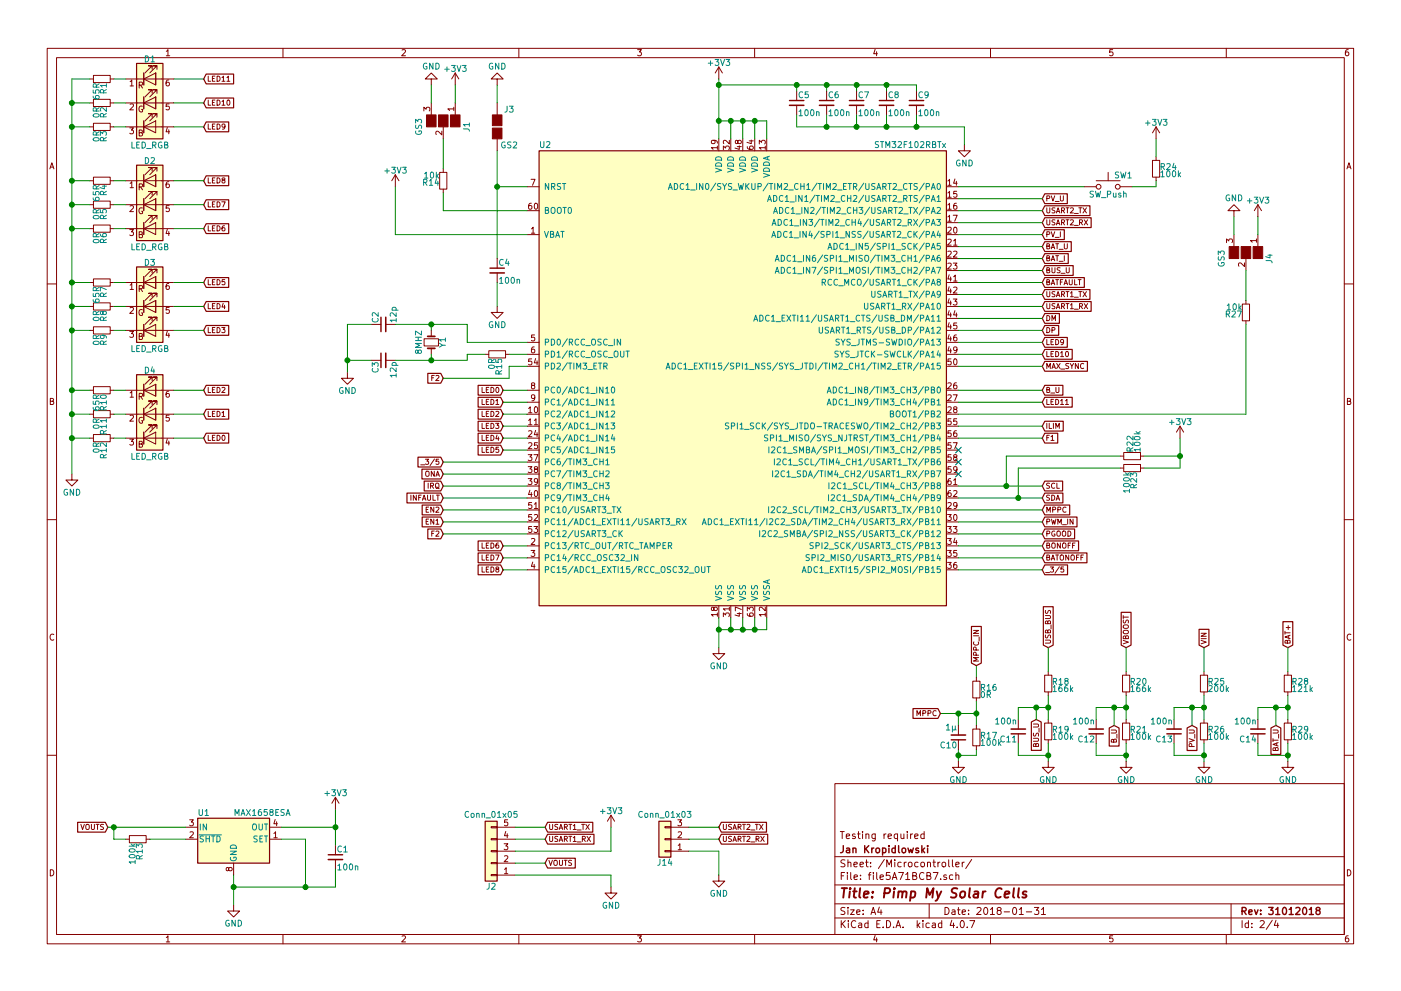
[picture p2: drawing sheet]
EESchema Schematic File Version 2
LIBS:pimpmysolarcells-rescue
LIBS:power
LIBS:device
LIBS:switches
LIBS:relays
LIBS:motors
LIBS:transistors
LIBS:conn
LIBS:linear
LIBS:regul
LIBS:74xx
LIBS:cmos4000
LIBS:adc-dac
LIBS:memory
LIBS:xilinx
LIBS:microcontrollers
LIBS:dsp
LIBS:microchip
LIBS:analog_switches
LIBS:motorola
LIBS:texas
LIBS:intel
LIBS:audio
LIBS:interface
LIBS:digital-audio
LIBS:philips
LIBS:display
LIBS:cypress
LIBS:siliconi
LIBS:opto
LIBS:atmel
LIBS:contrib
LIBS:valves
LIBS:MCU_ST_STM32
LIBS:bq297x
LIBS:ltc2953
LIBS:ltc3119
LIBS:ltc4156
LIBS:max14630
LIBS:fdz1323nz
LIBS:pspice
LIBS:Valve
LIBS:Triac_Thyristor
LIBS:Transistor_IGBT
LIBS:Transistor_BJT
LIBS:Transformer
LIBS:Switch
LIBS:Sensor_Proximity
LIBS:Sensor_Pressure
LIBS:Sensor_Motion
LIBS:Sensor_Humidity
LIBS:Sensor_Gas
LIBS:Sensor_Audio
LIBS:RF_ZigBee
LIBS:RF_WiFi
LIBS:RF_Module
LIBS:RF_GPS
LIBS:RF_Bluetooth
LIBS:Oscillator
LIBS:Motor
LIBS:Memory_UniqueID
LIBS:Memory_ROM
LIBS:Mechanical
LIBS:MCU_Texas_MSP430
LIBS:MCU_Texas
LIBS:MCU_SiFive
LIBS:MCU_Parallax
LIBS:MCU_NXP_MCore
LIBS:MCU_NXP_MAC7100
LIBS:MCU_NXP_Kinetis
LIBS:MCU_NXP_HCS12
LIBS:MCU_NXP_HC12
LIBS:MCU_NXP_HC11
LIBS:MCU_NXP_ColdFire
LIBS:MCU_Module
LIBS:MCU_Microchip_SAML
LIBS:MCU_Microchip_SAME
LIBS:MCU_Microchip_PIC32
LIBS:MCU_Microchip_PIC24
LIBS:MCU_Microchip_PIC10
LIBS:MCU_Intel
LIBS:MCU_Infineon
LIBS:MCU_Cypress
LIBS:MCU_Atmel_ATMEGA
LIBS:MCU_AnalogDevices
LIBS:Logic_TTL_IEEE
LIBS:Logic_Programmable
LIBS:Logic_CMOS_IEEE
LIBS:Logic_CMOS_4000
LIBS:Logic_74xgxx
LIBS:Jumper
LIBS:Interface_Optical
LIBS:Interface_HID
LIBS:Graphic
LIBS:GPU
LIBS:FPGA_Xilinx_Virtex7
LIBS:FPGA_Xilinx_Virtex6
LIBS:FPGA_Xilinx_Virtex5
LIBS:FPGA_Xilinx_Spartan6
LIBS:FPGA_Xilinx_Kintex7
LIBS:FPGA_Xilinx_Artix7
LIBS:FPGA_Xilinx
LIBS:FPGA_Actel
LIBS:Display_Graphic
LIBS:Display_Character
LIBS:Diode_Laser
LIBS:Diode
LIBS:DSP_Texas
LIBS:DSP_Motorola
LIBS:DSP_Microchip_DSPIC33
LIBS:DSP_Freescale
LIBS:Converter_DCDC
LIBS:Connector_Specialized
LIBS:Connector_Generic_Shielded
LIBS:Connector_Generic
LIBS:Comparator
LIBS:CPU_PowerPC
LIBS:CPU_NXP_68000
LIBS:CPU_NXP_6800
LIBS:CPU
LIBS:CPLD_Xilinx
LIBS:CPLD_Altera
LIBS:Amplifier_Video
LIBS:Memory_EPROM
LIBS:Converter_ACDC
LIBS:Video
LIBS:Transistor_FET
LIBS:Transistor_Array
LIBS:Timer_RTC
LIBS:Timer_PLL
LIBS:Timer
LIBS:Sensor_Voltage
LIBS:Sensor_Touch
LIBS:Sensor_Temperature
LIBS:Sensor_Optical
LIBS:Sensor_Magnetic
LIBS:Sensor_Current
LIBS:Sensor
LIBS:Relay_SolidState
LIBS:Relay
LIBS:Regulator_Switching
LIBS:Regulator_SwitchedCapacitor
LIBS:Regulator_Linear
LIBS:Regulator_Current
LIBS:Regulator_Controller
LIBS:Reference_Voltage
LIBS:Reference_Current
LIBS:RF_RFID
LIBS:RF_Mixer
LIBS:RF_AM_FM
LIBS:RF
LIBS:Power_Supervisor
LIBS:Power_Protection
LIBS:Power_Management
LIBS:Potentiometer_Digital
LIBS:Memory_RAM
LIBS:Memory_NVRAM
LIBS:Memory_Flash
LIBS:Memory_EEPROM
LIBS:Memory_Controller
LIBS:MCU_SiliconLabs
LIBS:MCU_ST_STM8
LIBS:MCU_NXP_S08
LIBS:MCU_NXP_LPC
LIBS:MCU_Microchip_PIC18
LIBS:MCU_Microchip_PIC16
LIBS:MCU_Microchip_PIC12
LIBS:MCU_Atmel_AVR
LIBS:MCU_Atmel_ATTINY
LIBS:MCU_Atmel_8051
LIBS:Logic_LevelTranslator
LIBS:Logic_74xx
LIBS:LED
LIBS:Isolator_Analog
LIBS:Isolator
LIBS:Interface_USB
LIBS:Interface_UART
LIBS:Interface_Telecom
LIBS:Interface_LineDriver
LIBS:Interface_Expansion
LIBS:Interface_Ethernet
LIBS:Interface_CurrentLoop
LIBS:Interface_CAN_LIN
LIBS:Interface
LIBS:Driver_Relay
LIBS:Driver_Motor
LIBS:Driver_LED
LIBS:Driver_FET
LIBS:Driver_Display
LIBS:Diode_Bridge
LIBS:Device
LIBS:Battery_Management
LIBS:Audio
LIBS:Analog_Switch
LIBS:Analog_DAC
LIBS:Analog_ADC
LIBS:Analog
LIBS:Amplifier_Operational
LIBS:Amplifier_Instrumentation
LIBS:Amplifier_Difference
LIBS:Amplifier_Current
LIBS:Amplifier_Buffer
LIBS:Amplifier_Audio
LIBS:fdmc8651
LIBS:lm5050
LIBS:max1709
LIBS:pimpmysolarcells-cache
EELAYER 25 0
EELAYER END
$Descr A4 11693 8268
encoding utf-8
Sheet 2 4
Title "Pimp My Solar Cells"
Date "2018-01-31"
Rev "31012018"
Comp "Jan Kropidlowski"
Comment1 "Testing required "
Comment2 ""
Comment3 ""
Comment4 ""
$EndDescr
$Comp
L STM32F102RBTx U2
U 1 1
P 6200 3150
F 0 "U2" H 4500 5075 50  0000 L BNN
F 1 "STM32F102RBTx" H 7900 5075 50  0000 R BNN
F 2 "LQFP64" H 7900 5025 50  0001 R TNN
F 3 "" H 6200 3150 50  0001 C CNN
	1    6200 3150
	1    0    0    -1  
$EndComp
$Comp
L Crystal_Small Y1
U 1 1
P 3600 2850
F 0 "Y1" H 3600 2950 50  0000 C CNN
F 1 "8MHZ" H 3600 2750 50  0000 C CNN
F 2 "" H 3600 2850 50  0001 C CNN
F 3 "" H 3600 2850 50  0001 C CNN
	1    3600 2850
	0    1    1    0   
$EndComp
$Comp
L R_Small R15
U 1 1
P 4150 2950
F 0 "R15" H 4180 2970 50  0000 L CNN
F 1 "0R" H 4180 2910 50  0000 L CNN
F 2 "" H 4150 2950 50  0001 C CNN
F 3 "" H 4150 2950 50  0001 C CNN
	1    4150 2950
	0    1    1    0   
$EndComp
$Comp
L C_Small C2
U 1 1
P 3200 2700
F 0 "C2" H 3210 2770 50  0000 L CNN
F 1 "12p" H 3210 2620 50  0000 L CNN
F 2 "" H 3200 2700 50  0001 C CNN
F 3 "" H 3200 2700 50  0001 C CNN
	1    3200 2700
	0    -1   -1   0   
$EndComp
$Comp
L C_Small C3
U 1 1
P 3200 3000
F 0 "C3" H 3210 3070 50  0000 L CNN
F 1 "12p" H 3210 2920 50  0000 L CNN
F 2 "" H 3200 3000 50  0001 C CNN
F 3 "" H 3200 3000 50  0001 C CNN
	1    3200 3000
	0    -1   1    0   
$EndComp
Wire Wire Line
	3300 2700 3900 2700
Wire Wire Line
	3600 2700 3600 2750
Wire Wire Line
	3900 2700 3900 2850
Wire Wire Line
	3900 2850 4400 2850
Connection ~ 3600 2700
Wire Wire Line
	4400 2950 4250 2950
Wire Wire Line
	4050 2950 3900 2950
Wire Wire Line
	3900 2950 3900 3000
Wire Wire Line
	3900 3000 3300 3000
Wire Wire Line
	3600 2950 3600 3000
Connection ~ 3600 3000
$Comp
L GND #PWR01
U 1 1
P 2900 3100
F 0 "#PWR01" H 2900 2850 50  0001 C CNN
F 1 "GND" H 2900 2950 50  0000 C CNN
F 2 "" H 2900 3100 50  0001 C CNN
F 3 "" H 2900 3100 50  0001 C CNN
	1    2900 3100
	1    0    0    -1  
$EndComp
Wire Wire Line
	2900 2700 2900 3100
Wire Wire Line
	2900 2700 3100 2700
Wire Wire Line
	3100 3000 2900 3000
Connection ~ 2900 3000
$Comp
L GS3 J1
U 1 1
P 3700 1000
F 0 "J1" H 3750 1200 50  0000 C CNN
F 1 "GS3" H 3750 801 50  0000 C CNN
F 2 "Connectors:GS3" V 3788 926 50  0001 C CNN
F 3 "" H 3700 1000 50  0001 C CNN
	1    3700 1000
	0    1    1    0   
$EndComp
Wire Wire Line
	4400 1750 3700 1750
$Comp
L GS2 J3
U 1 1
P 4150 1050
F 0 "J3" H 4250 1200 50  0000 C CNN
F 1 "GS2" H 4250 901 50  0000 C CNN
F 2 "Connectors:GS2" V 4224 1050 50  0001 C CNN
F 3 "" H 4150 1050 50  0001 C CNN
	1    4150 1050
	1    0    0    -1  
$EndComp
Wire Wire Line
	4400 1550 4150 1550
Wire Wire Line
	4150 1250 4150 2150
$Comp
L +3V3 #PWR02
U 1 1
P 3800 700
F 0 "#PWR02" H 3800 550 50  0001 C CNN
F 1 "+3V3" H 3800 840 50  0000 C CNN
F 2 "" H 3800 700 50  0001 C CNN
F 3 "" H 3800 700 50  0001 C CNN
	1    3800 700 
	1    0    0    -1  
$EndComp
$Comp
L GND #PWR03
U 1 1
P 3600 700
F 0 "#PWR03" H 3600 450 50  0001 C CNN
F 1 "GND" H 3600 550 50  0000 C CNN
F 2 "" H 3600 700 50  0001 C CNN
F 3 "" H 3600 700 50  0001 C CNN
	1    3600 700 
	-1   0    0    1   
$EndComp
Wire Wire Line
	3600 850  3600 700 
Wire Wire Line
	3800 700  3800 850 
$Comp
L R_Small R14
U 1 1
P 3700 1500
F 0 "R14" H 3730 1520 50  0000 L CNN
F 1 "10k" H 3730 1460 50  0000 L CNN
F 2 "" H 3700 1500 50  0001 C CNN
F 3 "" H 3700 1500 50  0001 C CNN
	1    3700 1500
	-1   0    0    1   
$EndComp
Wire Wire Line
	3700 1750 3700 1600
Wire Wire Line
	3700 1400 3700 1150
$Comp
L GS3 J4
U 1 1
P 10400 2100
F 0 "J4" H 10450 2300 50  0000 C CNN
F 1 "GS3" H 10450 1901 50  0000 C CNN
F 2 "Connectors:GS3" V 10488 2026 50  0001 C CNN
F 3 "" H 10400 2100 50  0001 C CNN
	1    10400 2100
	0    1    1    0   
$EndComp
$Comp
L +3V3 #PWR04
U 1 1
P 10500 1800
F 0 "#PWR04" H 10500 1650 50  0001 C CNN
F 1 "+3V3" H 10500 1940 50  0000 C CNN
F 2 "" H 10500 1800 50  0001 C CNN
F 3 "" H 10500 1800 50  0001 C CNN
	1    10500 1800
	1    0    0    -1  
$EndComp
$Comp
L GND #PWR05
U 1 1
P 10300 1800
F 0 "#PWR05" H 10300 1550 50  0001 C CNN
F 1 "GND" H 10300 1650 50  0000 C CNN
F 2 "" H 10300 1800 50  0001 C CNN
F 3 "" H 10300 1800 50  0001 C CNN
	1    10300 1800
	-1   0    0    1   
$EndComp
Wire Wire Line
	10300 1950 10300 1800
Wire Wire Line
	10500 1800 10500 1950
$Comp
L R_Small R27
U 1 1
P 10400 2600
F 0 "R27" H 10430 2620 50  0000 L CNN
F 1 "10k" H 10430 2560 50  0000 L CNN
F 2 "" H 10400 2600 50  0001 C CNN
F 3 "" H 10400 2600 50  0001 C CNN
	1    10400 2600
	-1   0    0    1   
$EndComp
Wire Wire Line
	10400 2700 10400 3450
Wire Wire Line
	10400 2500 10400 2250
Wire Wire Line
	10400 3450 8000 3450
$Comp
L +3V3 #PWR06
U 1 1
P 3300 1550
F 0 "#PWR06" H 3300 1400 50  0001 C CNN
F 1 "+3V3" H 3300 1690 50  0000 C CNN
F 2 "" H 3300 1550 50  0001 C CNN
F 3 "" H 3300 1550 50  0001 C CNN
	1    3300 1550
	1    0    0    -1  
$EndComp
Wire Wire Line
	3300 1550 3300 1950
Wire Wire Line
	3300 1950 4400 1950
$Comp
L +3V3 #PWR07
U 1 1
P 6000 650
F 0 "#PWR07" H 6000 500 50  0001 C CNN
F 1 "+3V3" H 6000 790 50  0000 C CNN
F 2 "" H 6000 650 50  0001 C CNN
F 3 "" H 6000 650 50  0001 C CNN
	1    6000 650 
	1    0    0    -1  
$EndComp
Wire Wire Line
	6000 650  6000 1150
Wire Wire Line
	6000 1000 6400 1000
Wire Wire Line
	6100 1000 6100 1150
Connection ~ 6000 1000
Wire Wire Line
	6200 1000 6200 1150
Connection ~ 6100 1000
Wire Wire Line
	6300 1000 6300 1150
Connection ~ 6200 1000
Wire Wire Line
	6400 1000 6400 1150
Connection ~ 6300 1000
$Comp
L C_Small C5
U 1 1
P 6650 850
F 0 "C5" H 6660 920 50  0000 L CNN
F 1 "100n" H 6660 770 50  0000 L CNN
F 2 "" H 6650 850 50  0001 C CNN
F 3 "" H 6650 850 50  0001 C CNN
	1    6650 850 
	1    0    0    -1  
$EndComp
$Comp
L C_Small C6
U 1 1
P 6900 850
F 0 "C6" H 6910 920 50  0000 L CNN
F 1 "100n" H 6910 770 50  0000 L CNN
F 2 "" H 6900 850 50  0001 C CNN
F 3 "" H 6900 850 50  0001 C CNN
	1    6900 850 
	1    0    0    -1  
$EndComp
$Comp
L C_Small C7
U 1 1
P 7150 850
F 0 "C7" H 7160 920 50  0000 L CNN
F 1 "100n" H 7160 770 50  0000 L CNN
F 2 "" H 7150 850 50  0001 C CNN
F 3 "" H 7150 850 50  0001 C CNN
	1    7150 850 
	1    0    0    -1  
$EndComp
$Comp
L C_Small C8
U 1 1
P 7400 850
F 0 "C8" H 7410 920 50  0000 L CNN
F 1 "100n" H 7410 770 50  0000 L CNN
F 2 "" H 7400 850 50  0001 C CNN
F 3 "" H 7400 850 50  0001 C CNN
	1    7400 850 
	1    0    0    -1  
$EndComp
$Comp
L C_Small C9
U 1 1
P 7650 850
F 0 "C9" H 7660 920 50  0000 L CNN
F 1 "100n" H 7660 770 50  0000 L CNN
F 2 "" H 7650 850 50  0001 C CNN
F 3 "" H 7650 850 50  0001 C CNN
	1    7650 850 
	1    0    0    -1  
$EndComp
Wire Wire Line
	6000 700  7650 700 
Wire Wire Line
	7650 700  7650 750 
Connection ~ 6000 700 
Wire Wire Line
	7400 750  7400 700 
Connection ~ 7400 700 
Wire Wire Line
	7150 750  7150 700 
Connection ~ 7150 700 
Wire Wire Line
	6900 750  6900 700 
Connection ~ 6900 700 
Wire Wire Line
	6650 750  6650 700 
Connection ~ 6650 700 
$Comp
L GND #PWR08
U 1 1
P 8050 1200
F 0 "#PWR08" H 8050 950 50  0001 C CNN
F 1 "GND" H 8050 1050 50  0000 C CNN
F 2 "" H 8050 1200 50  0001 C CNN
F 3 "" H 8050 1200 50  0001 C CNN
	1    8050 1200
	1    0    0    -1  
$EndComp
Wire Wire Line
	8050 1050 8050 1200
Wire Wire Line
	6650 1050 8050 1050
Wire Wire Line
	6650 1050 6650 950 
Wire Wire Line
	6900 950  6900 1050
Connection ~ 6900 1050
Wire Wire Line
	7150 950  7150 1050
Connection ~ 7150 1050
Wire Wire Line
	7400 950  7400 1050
Connection ~ 7400 1050
Wire Wire Line
	7650 950  7650 1050
Connection ~ 7650 1050
$Comp
L GND #PWR09
U 1 1
P 6000 5400
F 0 "#PWR09" H 6000 5150 50  0001 C CNN
F 1 "GND" H 6000 5250 50  0000 C CNN
F 2 "" H 6000 5400 50  0001 C CNN
F 3 "" H 6000 5400 50  0001 C CNN
	1    6000 5400
	1    0    0    -1  
$EndComp
Wire Wire Line
	6000 5150 6000 5400
Wire Wire Line
	6000 5250 6400 5250
Wire Wire Line
	6100 5250 6100 5150
Connection ~ 6000 5250
Wire Wire Line
	6200 5250 6200 5150
Connection ~ 6100 5250
Wire Wire Line
	6300 5250 6300 5150
Connection ~ 6200 5250
Wire Wire Line
	6400 5250 6400 5150
Connection ~ 6300 5250
$Comp
L GND #PWR010
U 1 1
P 4150 2550
F 0 "#PWR010" H 4150 2300 50  0001 C CNN
F 1 "GND" H 4150 2400 50  0000 C CNN
F 2 "" H 4150 2550 50  0001 C CNN
F 3 "" H 4150 2550 50  0001 C CNN
	1    4150 2550
	1    0    0    -1  
$EndComp
$Comp
L C_Small C4
U 1 1
P 4150 2250
F 0 "C4" H 4160 2320 50  0000 L CNN
F 1 "100n" H 4160 2170 50  0000 L CNN
F 2 "" H 4150 2250 50  0001 C CNN
F 3 "" H 4150 2250 50  0001 C CNN
	1    4150 2250
	1    0    0    -1  
$EndComp
Wire Wire Line
	4150 2550 4150 2350
Connection ~ 4150 1550
$Comp
L GND #PWR011
U 1 1
P 4150 700
F 0 "#PWR011" H 4150 450 50  0001 C CNN
F 1 "GND" H 4150 550 50  0000 C CNN
F 2 "" H 4150 700 50  0001 C CNN
F 3 "" H 4150 700 50  0001 C CNN
	1    4150 700 
	-1   0    0    1   
$EndComp
Wire Wire Line
	4150 700  4150 850 
$Comp
L MAX1658ESA U1
U 1 1
P 1950 7000
F 0 "U1" H 1700 7225 50  0000 C CNN
F 1 "MAX1658ESA" H 1950 7225 50  0000 L CNN
F 2 "Housings_SOIC:SOIC-8_3.9x4.9mm_Pitch1.27mm" H 1950 7300 50  0001 C CIN
F 3 "" H 1950 7050 50  0001 C CNN
	1    1950 7000
	1    0    0    -1  
$EndComp
Text GLabel 8700 1650 2    43   Input ~ 0
PV_U
Text GLabel 8700 1950 2    43   Input ~ 0
PV_I
Text GLabel 8700 2050 2    43   Input ~ 0
BAT_U
Text GLabel 8700 2150 2    43   Input ~ 0
BAT_I
Text GLabel 8700 2250 2    43   Input ~ 0
BUS_U
Text GLabel 8700 3250 2    43   Input ~ 0
B_U
Text GLabel 8700 4250 2    43   Input ~ 0
MPPC
Text GLabel 8700 4350 2    43   Input ~ 0
PWM_IN
Text GLabel 8700 4450 2    43   Input ~ 0
PGOOD
Text GLabel 8700 4550 2    43   Input ~ 0
BONOFF
Text GLabel 8700 4650 2    43   Input ~ 0
BATONOFF
Text GLabel 8700 4750 2    43   Input ~ 0
_3/5
Text GLabel 3700 3850 0    43   Input ~ 0
_3/5
Text GLabel 3700 3950 0    43   Input ~ 0
ONA
Text GLabel 3700 4050 0    43   Input ~ 0
IRQ
Text GLabel 3700 4150 0    43   Input ~ 0
INFAULT
Text GLabel 8700 2350 2    43   Input ~ 0
BATFAULT
Text GLabel 8700 2450 2    43   Input ~ 0
USART1_TX
Text GLabel 8700 2550 2    43   Input ~ 0
USART1_RX
Text GLabel 8700 2650 2    43   Input ~ 0
DM
Text GLabel 8700 2750 2    43   Input ~ 0
DP
Text GLabel 8700 3050 2    43   Input ~ 0
MAX_SYNC
Text GLabel 3700 4250 0    43   Input ~ 0
EN2
Text GLabel 3700 4350 0    43   Input ~ 0
EN1
Text GLabel 3700 4450 0    43   Input ~ 0
F2
Text GLabel 3700 3150 0    43   Input ~ 0
F2
Wire Wire Line
	3700 3150 4250 3150
Wire Wire Line
	4250 3150 4250 3050
Wire Wire Line
	4250 3050 4400 3050
Text GLabel 8700 3550 2    43   Input ~ 0
ILIM
Text GLabel 8700 1750 2    43   Input ~ 0
USART2_TX
Text GLabel 8700 1850 2    43   Input ~ 0
USART2_RX
Wire Wire Line
	8000 1650 8700 1650
Wire Wire Line
	8000 1750 8700 1750
Wire Wire Line
	8700 1850 8000 1850
Wire Wire Line
	8000 1950 8700 1950
Wire Wire Line
	8700 2050 8000 2050
Wire Wire Line
	8000 2150 8700 2150
Wire Wire Line
	8700 2250 8000 2250
Wire Wire Line
	8000 2350 8700 2350
Wire Wire Line
	8700 2450 8000 2450
Wire Wire Line
	8000 2550 8700 2550
Wire Wire Line
	8700 2650 8000 2650
Wire Wire Line
	8000 2750 8700 2750
Wire Wire Line
	8000 3050 8700 3050
Wire Wire Line
	8700 3250 8000 3250
Wire Wire Line
	8000 3550 8700 3550
Wire Wire Line
	8000 4250 8700 4250
Wire Wire Line
	8700 4350 8000 4350
Wire Wire Line
	8000 4450 8700 4450
Wire Wire Line
	8700 4550 8000 4550
Wire Wire Line
	8000 4650 8700 4650
Wire Wire Line
	8700 4750 8000 4750
Wire Wire Line
	3700 3850 4400 3850
Wire Wire Line
	4400 3950 3700 3950
Wire Wire Line
	3700 4050 4400 4050
Wire Wire Line
	4400 4150 3700 4150
Wire Wire Line
	3700 4250 4400 4250
Wire Wire Line
	4400 4350 3700 4350
Wire Wire Line
	3700 4450 4400 4450
$Comp
L R_Small R26
U 1 1
P 10050 6100
F 0 "R26" H 10080 6120 50  0000 L CNN
F 1 "100k" H 10080 6060 50  0000 L CNN
F 2 "" H 10050 6100 50  0001 C CNN
F 3 "" H 10050 6100 50  0001 C CNN
	1    10050 6100
	1    0    0    -1  
$EndComp
$Comp
L R_Small R25
U 1 1
P 10050 5700
F 0 "R25" H 10080 5720 50  0000 L CNN
F 1 "200k" H 10080 5660 50  0000 L CNN
F 2 "" H 10050 5700 50  0001 C CNN
F 3 "" H 10050 5700 50  0001 C CNN
	1    10050 5700
	1    0    0    -1  
$EndComp
Text GLabel 10050 5400 1    43   Input ~ 0
VIN
Wire Wire Line
	10050 5600 10050 5400
$Comp
L GND #PWR012
U 1 1
P 10050 6350
F 0 "#PWR012" H 10050 6100 50  0001 C CNN
F 1 "GND" H 10050 6200 50  0000 C CNN
F 2 "" H 10050 6350 50  0001 C CNN
F 3 "" H 10050 6350 50  0001 C CNN
	1    10050 6350
	1    0    0    -1  
$EndComp
Wire Wire Line
	10050 6200 10050 6350
Wire Wire Line
	10050 5800 10050 6000
Text GLabel 9950 6050 3    43   Input ~ 0
PV_U
Wire Wire Line
	9950 6050 9950 5900
Wire Wire Line
	9800 5900 10050 5900
Connection ~ 10050 5900
$Comp
L R_Small R29
U 1 1
P 10750 6100
F 0 "R29" H 10780 6120 50  0000 L CNN
F 1 "100k" H 10780 6060 50  0000 L CNN
F 2 "" H 10750 6100 50  0001 C CNN
F 3 "" H 10750 6100 50  0001 C CNN
	1    10750 6100
	1    0    0    -1  
$EndComp
$Comp
L R_Small R28
U 1 1
P 10750 5700
F 0 "R28" H 10780 5720 50  0000 L CNN
F 1 "121k" H 10780 5660 50  0000 L CNN
F 2 "" H 10750 5700 50  0001 C CNN
F 3 "" H 10750 5700 50  0001 C CNN
	1    10750 5700
	1    0    0    -1  
$EndComp
Text GLabel 10750 5400 1    43   Input ~ 0
BAT+
Wire Wire Line
	10750 5600 10750 5400
$Comp
L GND #PWR013
U 1 1
P 10750 6350
F 0 "#PWR013" H 10750 6100 50  0001 C CNN
F 1 "GND" H 10750 6200 50  0000 C CNN
F 2 "" H 10750 6350 50  0001 C CNN
F 3 "" H 10750 6350 50  0001 C CNN
	1    10750 6350
	1    0    0    -1  
$EndComp
Wire Wire Line
	10750 6200 10750 6350
Wire Wire Line
	10750 5800 10750 6000
Text GLabel 10650 6050 3    43   Input ~ 0
BAT_U
Wire Wire Line
	10650 6050 10650 5900
Wire Wire Line
	10500 5900 10750 5900
Connection ~ 10750 5900
$Comp
L R_Small R19
U 1 1
P 8750 6100
F 0 "R19" H 8780 6120 50  0000 L CNN
F 1 "100k" H 8780 6060 50  0000 L CNN
F 2 "" H 8750 6100 50  0001 C CNN
F 3 "" H 8750 6100 50  0001 C CNN
	1    8750 6100
	1    0    0    -1  
$EndComp
$Comp
L R_Small R18
U 1 1
P 8750 5700
F 0 "R18" H 8780 5720 50  0000 L CNN
F 1 "166k" H 8780 5660 50  0000 L CNN
F 2 "" H 8750 5700 50  0001 C CNN
F 3 "" H 8750 5700 50  0001 C CNN
	1    8750 5700
	1    0    0    -1  
$EndComp
Text GLabel 8750 5400 1    43   Input ~ 0
USB_BUS
Wire Wire Line
	8750 5600 8750 5400
$Comp
L GND #PWR014
U 1 1
P 8750 6350
F 0 "#PWR014" H 8750 6100 50  0001 C CNN
F 1 "GND" H 8750 6200 50  0000 C CNN
F 2 "" H 8750 6350 50  0001 C CNN
F 3 "" H 8750 6350 50  0001 C CNN
	1    8750 6350
	1    0    0    -1  
$EndComp
Wire Wire Line
	8750 6200 8750 6350
Wire Wire Line
	8750 5800 8750 6000
Text GLabel 8650 6000 3    43   Input ~ 0
BUS_U
Connection ~ 8750 5900
$Comp
L R_Small R21
U 1 1
P 9400 6100
F 0 "R21" H 9430 6120 50  0000 L CNN
F 1 "100k" H 9430 6060 50  0000 L CNN
F 2 "" H 9400 6100 50  0001 C CNN
F 3 "" H 9400 6100 50  0001 C CNN
	1    9400 6100
	1    0    0    -1  
$EndComp
$Comp
L R_Small R20
U 1 1
P 9400 5700
F 0 "R20" H 9430 5720 50  0000 L CNN
F 1 "166k" H 9430 5660 50  0000 L CNN
F 2 "" H 9400 5700 50  0001 C CNN
F 3 "" H 9400 5700 50  0001 C CNN
	1    9400 5700
	1    0    0    -1  
$EndComp
Text GLabel 9400 5400 1    43   Input ~ 0
VBOOST
Wire Wire Line
	9400 5600 9400 5400
$Comp
L GND #PWR015
U 1 1
P 9400 6350
F 0 "#PWR015" H 9400 6100 50  0001 C CNN
F 1 "GND" H 9400 6200 50  0000 C CNN
F 2 "" H 9400 6350 50  0001 C CNN
F 3 "" H 9400 6350 50  0001 C CNN
	1    9400 6350
	1    0    0    -1  
$EndComp
Wire Wire Line
	9400 6200 9400 6350
Wire Wire Line
	9400 5800 9400 6000
Text GLabel 9300 6050 3    43   Input ~ 0
B_U
Connection ~ 9400 5900
$Comp
L SW_Push SW1
U 1 1
P 9250 1550
F 0 "SW1" H 9300 1650 50  0000 L CNN
F 1 "SW_Push" H 9250 1490 50  0000 C CNN
F 2 "" H 9250 1750 50  0001 C CNN
F 3 "" H 9250 1750 50  0001 C CNN
	1    9250 1550
	1    0    0    -1  
$EndComp
$Comp
L +3V3 #PWR016
U 1 1
P 9650 1150
F 0 "#PWR016" H 9650 1000 50  0001 C CNN
F 1 "+3V3" H 9650 1290 50  0000 C CNN
F 2 "" H 9650 1150 50  0001 C CNN
F 3 "" H 9650 1150 50  0001 C CNN
	1    9650 1150
	1    0    0    -1  
$EndComp
$Comp
L R_Small R24
U 1 1
P 9650 1400
F 0 "R24" H 9680 1420 50  0000 L CNN
F 1 "100k" H 9680 1360 50  0000 L CNN
F 2 "" H 9650 1400 50  0001 C CNN
F 3 "" H 9650 1400 50  0001 C CNN
	1    9650 1400
	1    0    0    -1  
$EndComp
Wire Wire Line
	9650 1150 9650 1300
Wire Wire Line
	9650 1500 9650 1550
Wire Wire Line
	9650 1550 9450 1550
Wire Wire Line
	9050 1550 8000 1550
$Comp
L C_Small C11
U 1 1
P 8500 6100
F 0 "C11" H 8510 6170 50  0000 L CNN
F 1 "100n" H 8510 6020 50  0000 L CNN
F 2 "" H 8500 6100 50  0001 C CNN
F 3 "" H 8500 6100 50  0001 C CNN
	1    8500 6100
	-1   0    0    1   
$EndComp
Connection ~ 8750 6300
$Comp
L C_Small C12
U 1 1
P 9150 6100
F 0 "C12" H 9160 6170 50  0000 L CNN
F 1 "100n" H 9160 6020 50  0000 L CNN
F 2 "" H 9150 6100 50  0001 C CNN
F 3 "" H 9150 6100 50  0001 C CNN
	1    9150 6100
	-1   0    0    1   
$EndComp
Connection ~ 9400 6300
$Comp
L C_Small C13
U 1 1
P 9800 6100
F 0 "C13" H 9810 6170 50  0000 L CNN
F 1 "100n" H 9810 6020 50  0000 L CNN
F 2 "" H 9800 6100 50  0001 C CNN
F 3 "" H 9800 6100 50  0001 C CNN
	1    9800 6100
	-1   0    0    1   
$EndComp
Wire Wire Line
	9800 6000 9800 5900
Connection ~ 9950 5900
Wire Wire Line
	9800 6200 9800 6300
Wire Wire Line
	9800 6300 10050 6300
Connection ~ 10050 6300
$Comp
L C_Small C14
U 1 1
P 10500 6100
F 0 "C14" H 10510 6170 50  0000 L CNN
F 1 "100n" H 10510 6020 50  0000 L CNN
F 2 "" H 10500 6100 50  0001 C CNN
F 3 "" H 10500 6100 50  0001 C CNN
	1    10500 6100
	-1   0    0    1   
$EndComp
Wire Wire Line
	10500 6200 10500 6300
Wire Wire Line
	10500 6300 10750 6300
Connection ~ 10750 6300
Wire Wire Line
	10500 6000 10500 5900
Connection ~ 10650 5900
Wire Wire Line
	9150 5900 9400 5900
Wire Wire Line
	9150 6300 9400 6300
Wire Wire Line
	9300 6050 9300 5900
Connection ~ 9300 5900
Wire Wire Line
	8650 6000 8650 5900
Wire Wire Line
	8500 5900 8750 5900
Wire Wire Line
	8500 5900 8500 6000
Connection ~ 8650 5900
Wire Wire Line
	8500 6200 8500 6300
Wire Wire Line
	8500 6300 8750 6300
Wire Wire Line
	9150 6200 9150 6300
Wire Wire Line
	9150 6000 9150 5900
Connection ~ 8150 5950
Wire Wire Line
	8150 5650 8150 5550
$Comp
L R_Small R16
U 1 1
P 8150 5750
F 0 "R16" H 8180 5770 50  0000 L CNN
F 1 "0R" H 8180 5710 50  0000 L CNN
F 2 "" H 8150 5750 50  0001 C CNN
F 3 "" H 8150 5750 50  0001 C CNN
	1    8150 5750
	1    0    0    -1  
$EndComp
Text GLabel 8150 5550 1    43   Input ~ 0
MPPC_IN
Connection ~ 8000 6300
Wire Wire Line
	8150 6300 8000 6300
Wire Wire Line
	8150 6250 8150 6300
Connection ~ 8000 5950
Wire Wire Line
	8150 5850 8150 6050
$Comp
L R_Small R17
U 1 1
P 8150 6150
F 0 "R17" H 8180 6170 50  0000 L CNN
F 1 "100k" H 8180 6110 50  0000 L CNN
F 2 "" H 8150 6150 50  0001 C CNN
F 3 "" H 8150 6150 50  0001 C CNN
	1    8150 6150
	1    0    0    -1  
$EndComp
Wire Wire Line
	8000 5950 8000 6050
Wire Wire Line
	7850 5950 8150 5950
Wire Wire Line
	8000 6250 8000 6350
$Comp
L GND #PWR017
U 1 1
P 8000 6350
F 0 "#PWR017" H 8000 6100 50  0001 C CNN
F 1 "GND" H 8000 6200 50  0000 C CNN
F 2 "" H 8000 6350 50  0001 C CNN
F 3 "" H 8000 6350 50  0001 C CNN
	1    8000 6350
	1    0    0    -1  
$EndComp
$Comp
L C_Small C10
U 1 1
P 8000 6150
F 0 "C10" H 8010 6220 50  0000 L CNN
F 1 "1µ" H 8010 6070 50  0000 L CNN
F 2 "" H 8000 6150 50  0001 C CNN
F 3 "" H 8000 6150 50  0001 C CNN
	1    8000 6150
	-1   0    0    1   
$EndComp
Text GLabel 7850 5950 0    43   Input ~ 0
MPPC
Text GLabel 8700 4050 2    43   Input ~ 0
SCL
Text GLabel 8700 4150 2    43   Input ~ 0
SDA
Wire Wire Line
	8000 4150 8700 4150
Wire Wire Line
	8700 4050 8000 4050
$Comp
L R_Small R23
U 1 1
P 9450 3900
F 0 "R23" H 9480 3920 50  0000 L CNN
F 1 "100k" H 9480 3860 50  0000 L CNN
F 2 "" H 9450 3900 50  0001 C CNN
F 3 "" H 9450 3900 50  0001 C CNN
	1    9450 3900
	0    1    1    0   
$EndComp
Wire Wire Line
	8500 4150 8500 3900
Wire Wire Line
	8500 3900 9350 3900
Connection ~ 8500 4150
$Comp
L R_Small R22
U 1 1
P 9450 3800
F 0 "R22" H 9480 3820 50  0000 L CNN
F 1 "100k" H 9480 3760 50  0000 L CNN
F 2 "" H 9450 3800 50  0001 C CNN
F 3 "" H 9450 3800 50  0001 C CNN
	1    9450 3800
	0    -1   -1   0   
$EndComp
Wire Wire Line
	9350 3800 8400 3800
Wire Wire Line
	8400 3800 8400 4050
Connection ~ 8400 4050
$Comp
L +3V3 #PWR018
U 1 1
P 9850 3650
F 0 "#PWR018" H 9850 3500 50  0001 C CNN
F 1 "+3V3" H 9850 3790 50  0000 C CNN
F 2 "" H 9850 3650 50  0001 C CNN
F 3 "" H 9850 3650 50  0001 C CNN
	1    9850 3650
	1    0    0    -1  
$EndComp
Wire Wire Line
	9550 3800 9850 3800
Wire Wire Line
	9850 3650 9850 3900
Wire Wire Line
	9850 3900 9550 3900
Connection ~ 9850 3800
Text GLabel 900  6900 0    43   Input ~ 0
VOUTS
Wire Wire Line
	900  6900 1550 6900
Wire Wire Line
	2350 7000 2550 7000
Wire Wire Line
	2550 7000 2550 7400
Wire Wire Line
	1950 7400 2800 7400
Wire Wire Line
	1950 7300 1950 7550
$Comp
L GND #PWR019
U 1 1
P 1950 7550
F 0 "#PWR019" H 1950 7300 50  0001 C CNN
F 1 "GND" H 1950 7400 50  0000 C CNN
F 2 "" H 1950 7550 50  0001 C CNN
F 3 "" H 1950 7550 50  0001 C CNN
	1    1950 7550
	1    0    0    -1  
$EndComp
Connection ~ 1950 7400
$Comp
L R_Small R13
U 1 1
P 1150 7000
F 0 "R13" H 1180 7020 50  0000 L CNN
F 1 "100k" H 1180 6960 50  0000 L CNN
F 2 "" H 1150 7000 50  0001 C CNN
F 3 "" H 1150 7000 50  0001 C CNN
	1    1150 7000
	0    1    1    0   
$EndComp
Wire Wire Line
	1250 7000 1550 7000
Wire Wire Line
	1050 7000 950  7000
Wire Wire Line
	950  7000 950  6900
Connection ~ 950  6900
$Comp
L C_Small C1
U 1 1
P 2800 7150
F 0 "C1" H 2810 7220 50  0000 L CNN
F 1 "100n" H 2810 7070 50  0000 L CNN
F 2 "" H 2800 7150 50  0001 C CNN
F 3 "" H 2800 7150 50  0001 C CNN
	1    2800 7150
	1    0    0    -1  
$EndComp
Wire Wire Line
	2350 6900 2800 6900
Wire Wire Line
	2800 6750 2800 7050
Wire Wire Line
	2800 7400 2800 7250
Connection ~ 2550 7400
$Comp
L +3V3 #PWR020
U 1 1
P 2800 6750
F 0 "#PWR020" H 2800 6600 50  0001 C CNN
F 1 "+3V3" H 2800 6890 50  0000 C CNN
F 2 "" H 2800 6750 50  0001 C CNN
F 3 "" H 2800 6750 50  0001 C CNN
	1    2800 6750
	1    0    0    -1  
$EndComp
Connection ~ 2800 6900
$Comp
L LED_RGB D1
U 1 1
P 1250 850
F 0 "D1" H 1250 1220 50  0000 C CNN
F 1 "LED_RGB" H 1250 500 50  0000 C CNN
F 2 "" H 1250 800 50  0001 C CNN
F 3 "" H 1250 800 50  0001 C CNN
	1    1250 850 
	1    0    0    -1  
$EndComp
$Comp
L LED_RGB D2
U 1 1
P 1250 1700
F 0 "D2" H 1250 2070 50  0000 C CNN
F 1 "LED_RGB" H 1250 1350 50  0000 C CNN
F 2 "" H 1250 1650 50  0001 C CNN
F 3 "" H 1250 1650 50  0001 C CNN
	1    1250 1700
	1    0    0    -1  
$EndComp
$Comp
L LED_RGB D3
U 1 1
P 1250 2550
F 0 "D3" H 1250 2920 50  0000 C CNN
F 1 "LED_RGB" H 1250 2200 50  0000 C CNN
F 2 "" H 1250 2500 50  0001 C CNN
F 3 "" H 1250 2500 50  0001 C CNN
	1    1250 2550
	1    0    0    -1  
$EndComp
$Comp
L LED_RGB D4
U 1 1
P 1250 3450
F 0 "D4" H 1250 3820 50  0000 C CNN
F 1 "LED_RGB" H 1250 3100 50  0000 C CNN
F 2 "" H 1250 3400 50  0001 C CNN
F 3 "" H 1250 3400 50  0001 C CNN
	1    1250 3450
	1    0    0    -1  
$EndComp
$Comp
L GND #PWR021
U 1 1
P 600 3950
F 0 "#PWR021" H 600 3700 50  0001 C CNN
F 1 "GND" H 600 3800 50  0000 C CNN
F 2 "" H 600 3950 50  0001 C CNN
F 3 "" H 600 3950 50  0001 C CNN
	1    600  3950
	1    0    0    -1  
$EndComp
$Comp
L R_Small R12
U 1 1
P 850 3650
F 0 "R12" H 880 3670 50  0000 L CNN
F 1 "0R" H 880 3610 50  0000 L CNN
F 2 "" H 850 3650 50  0001 C CNN
F 3 "" H 850 3650 50  0001 C CNN
	1    850  3650
	0    1    1    0   
$EndComp
$Comp
L R_Small R11
U 1 1
P 850 3450
F 0 "R11" H 880 3470 50  0000 L CNN
F 1 "0R" H 880 3410 50  0000 L CNN
F 2 "" H 850 3450 50  0001 C CNN
F 3 "" H 850 3450 50  0001 C CNN
	1    850  3450
	0    1    1    0   
$EndComp
$Comp
L R_Small R10
U 1 1
P 850 3250
F 0 "R10" H 880 3270 50  0000 L CNN
F 1 "65R" H 880 3210 50  0000 L CNN
F 2 "" H 850 3250 50  0001 C CNN
F 3 "" H 850 3250 50  0001 C CNN
	1    850  3250
	0    1    1    0   
$EndComp
$Comp
L R_Small R9
U 1 1
P 850 2750
F 0 "R9" H 880 2770 50  0000 L CNN
F 1 "0R" H 880 2710 50  0000 L CNN
F 2 "" H 850 2750 50  0001 C CNN
F 3 "" H 850 2750 50  0001 C CNN
	1    850  2750
	0    1    1    0   
$EndComp
$Comp
L R_Small R8
U 1 1
P 850 2550
F 0 "R8" H 880 2570 50  0000 L CNN
F 1 "0R" H 880 2510 50  0000 L CNN
F 2 "" H 850 2550 50  0001 C CNN
F 3 "" H 850 2550 50  0001 C CNN
	1    850  2550
	0    1    1    0   
$EndComp
$Comp
L R_Small R7
U 1 1
P 850 2350
F 0 "R7" H 880 2370 50  0000 L CNN
F 1 "65R" H 880 2310 50  0000 L CNN
F 2 "" H 850 2350 50  0001 C CNN
F 3 "" H 850 2350 50  0001 C CNN
	1    850  2350
	0    1    1    0   
$EndComp
$Comp
L R_Small R6
U 1 1
P 850 1900
F 0 "R6" H 880 1920 50  0000 L CNN
F 1 "0R" H 880 1860 50  0000 L CNN
F 2 "" H 850 1900 50  0001 C CNN
F 3 "" H 850 1900 50  0001 C CNN
	1    850  1900
	0    1    1    0   
$EndComp
$Comp
L R_Small R5
U 1 1
P 850 1700
F 0 "R5" H 880 1720 50  0000 L CNN
F 1 "0R" H 880 1660 50  0000 L CNN
F 2 "" H 850 1700 50  0001 C CNN
F 3 "" H 850 1700 50  0001 C CNN
	1    850  1700
	0    1    1    0   
$EndComp
$Comp
L R_Small R4
U 1 1
P 850 1500
F 0 "R4" H 880 1520 50  0000 L CNN
F 1 "65R" H 880 1460 50  0000 L CNN
F 2 "" H 850 1500 50  0001 C CNN
F 3 "" H 850 1500 50  0001 C CNN
	1    850  1500
	0    1    1    0   
$EndComp
$Comp
L R_Small R3
U 1 1
P 850 1050
F 0 "R3" H 880 1070 50  0000 L CNN
F 1 "0R" H 880 1010 50  0000 L CNN
F 2 "" H 850 1050 50  0001 C CNN
F 3 "" H 850 1050 50  0001 C CNN
	1    850  1050
	0    1    1    0   
$EndComp
$Comp
L R_Small R2
U 1 1
P 850 850
F 0 "R2" H 880 870 50  0000 L CNN
F 1 "0R" H 880 810 50  0000 L CNN
F 2 "" H 850 850 50  0001 C CNN
F 3 "" H 850 850 50  0001 C CNN
	1    850  850 
	0    1    1    0   
$EndComp
$Comp
L R_Small R1
U 1 1
P 850 650
F 0 "R1" H 880 670 50  0000 L CNN
F 1 "65R" H 880 610 50  0000 L CNN
F 2 "" H 850 650 50  0001 C CNN
F 3 "" H 850 650 50  0001 C CNN
	1    850  650 
	0    1    1    0   
$EndComp
Wire Wire Line
	600  3950 600  650 
Wire Wire Line
	600  650  750  650 
Wire Wire Line
	600  850  750  850 
Connection ~ 600  850 
Wire Wire Line
	600  1050 750  1050
Connection ~ 600  1050
Wire Wire Line
	750  1500 600  1500
Connection ~ 600  1500
Wire Wire Line
	600  1700 750  1700
Connection ~ 600  1700
Wire Wire Line
	750  1900 600  1900
Connection ~ 600  1900
Wire Wire Line
	600  2350 750  2350
Connection ~ 600  2350
Wire Wire Line
	750  2550 600  2550
Connection ~ 600  2550
Wire Wire Line
	600  2750 750  2750
Connection ~ 600  2750
Wire Wire Line
	600  3250 750  3250
Connection ~ 600  3250
Wire Wire Line
	750  3450 600  3450
Connection ~ 600  3450
Wire Wire Line
	600  3650 750  3650
Connection ~ 600  3650
Wire Wire Line
	950  3650 1050 3650
Wire Wire Line
	1050 3450 950  3450
Wire Wire Line
	1050 3250 950  3250
Wire Wire Line
	1050 2750 950  2750
Wire Wire Line
	950  2550 1050 2550
Wire Wire Line
	1050 2350 950  2350
Wire Wire Line
	950  1900 1050 1900
Wire Wire Line
	1050 1700 950  1700
Wire Wire Line
	950  1500 1050 1500
Wire Wire Line
	950  1050 1050 1050
Wire Wire Line
	1050 850  950  850 
Wire Wire Line
	950  650  1050 650 
Text GLabel 4200 3250 0    43   Input ~ 0
LED0
Text GLabel 4200 3350 0    43   Input ~ 0
LED1
Text GLabel 4200 3450 0    43   Input ~ 0
LED2
Text GLabel 4200 3550 0    43   Input ~ 0
LED3
Text GLabel 4200 3650 0    43   Input ~ 0
LED4
Text GLabel 4200 3750 0    43   Input ~ 0
LED5
Text GLabel 4200 4550 0    43   Input ~ 0
LED6
Text GLabel 4200 4650 0    43   Input ~ 0
LED7
Text GLabel 4200 4750 0    43   Input ~ 0
LED8
Text GLabel 8700 2850 2    43   Input ~ 0
LED9
Text GLabel 8700 2950 2    43   Input ~ 0
LED10
Text GLabel 8700 3350 2    43   Input ~ 0
LED11
Wire Wire Line
	8700 3350 8000 3350
Wire Wire Line
	8000 2950 8700 2950
Wire Wire Line
	8700 2850 8000 2850
Wire Wire Line
	4200 3250 4400 3250
Wire Wire Line
	4400 3350 4200 3350
Wire Wire Line
	4200 3450 4400 3450
Wire Wire Line
	4400 3550 4200 3550
Wire Wire Line
	4200 3650 4400 3650
Wire Wire Line
	4400 3750 4200 3750
Wire Wire Line
	4200 4550 4400 4550
Wire Wire Line
	4400 4650 4200 4650
Wire Wire Line
	4200 4750 4400 4750
Text GLabel 1700 3650 2    43   Input ~ 0
LED0
Text GLabel 1700 3450 2    43   Input ~ 0
LED1
Text GLabel 1700 3250 2    43   Input ~ 0
LED2
Text GLabel 1700 2750 2    43   Input ~ 0
LED3
Text GLabel 1700 2550 2    43   Input ~ 0
LED4
Text GLabel 1700 2350 2    43   Input ~ 0
LED5
Text GLabel 1700 1900 2    43   Input ~ 0
LED6
Text GLabel 1700 1700 2    43   Input ~ 0
LED7
Text GLabel 1700 1500 2    43   Input ~ 0
LED8
Text GLabel 1700 1050 2    43   Input ~ 0
LED9
Text GLabel 1700 850  2    43   Input ~ 0
LED10
Text GLabel 1700 650  2    43   Input ~ 0
LED11
Wire Wire Line
	1450 650  1700 650 
Wire Wire Line
	1700 850  1450 850 
Wire Wire Line
	1450 1050 1700 1050
Wire Wire Line
	1450 1500 1700 1500
Wire Wire Line
	1700 1700 1450 1700
Wire Wire Line
	1450 1900 1700 1900
Wire Wire Line
	1450 2350 1700 2350
Wire Wire Line
	1700 2550 1450 2550
Wire Wire Line
	1450 2750 1700 2750
Wire Wire Line
	1450 3250 1700 3250
Wire Wire Line
	1700 3450 1450 3450
Wire Wire Line
	1450 3650 1700 3650
Text GLabel 8700 3650 2    43   Input ~ 0
F1
Wire Wire Line
	8700 3650 8000 3650
NoConn ~ 8000 3750
NoConn ~ 8000 3850
NoConn ~ 8000 3950
$Comp
L Conn_01x05 J2
U 1 1
P 4100 7100
F 0 "J2" H 4100 7400 50  0000 C CNN
F 1 "Conn_01x05" H 4100 6800 50  0000 C CNN
F 2 "" H 4100 7100 50  0001 C CNN
F 3 "" H 4100 7100 50  0001 C CNN
	1    4100 7100
	-1   0    0    1   
$EndComp
Text GLabel 4550 6900 2    43   Input ~ 0
USART1_TX
Text GLabel 4550 7000 2    43   Input ~ 0
USART1_RX
Wire Wire Line
	4550 7000 4300 7000
Wire Wire Line
	4300 6900 4550 6900
$Comp
L +3V3 #PWR022
U 1 1
P 5100 6900
F 0 "#PWR022" H 5100 6750 50  0001 C CNN
F 1 "+3V3" H 5100 7040 50  0000 C CNN
F 2 "" H 5100 6900 50  0001 C CNN
F 3 "" H 5100 6900 50  0001 C CNN
	1    5100 6900
	1    0    0    -1  
$EndComp
Wire Wire Line
	5100 6900 5100 7100
Wire Wire Line
	5100 7100 4300 7100
$Comp
L GND #PWR023
U 1 1
P 5100 7400
F 0 "#PWR023" H 5100 7150 50  0001 C CNN
F 1 "GND" H 5100 7250 50  0000 C CNN
F 2 "" H 5100 7400 50  0001 C CNN
F 3 "" H 5100 7400 50  0001 C CNN
	1    5100 7400
	1    0    0    -1  
$EndComp
Wire Wire Line
	5100 7400 5100 7300
Wire Wire Line
	5100 7300 4300 7300
Text GLabel 4550 7200 2    43   Input ~ 0
VOUTS
Wire Wire Line
	4300 7200 4550 7200
$Comp
L Conn_01x03 J14
U 1 1
P 5550 7000
F 0 "J14" H 5550 7200 50  0000 C CNN
F 1 "Conn_01x03" H 5550 6800 50  0000 C CNN
F 2 "" H 5550 7000 50  0001 C CNN
F 3 "" H 5550 7000 50  0001 C CNN
	1    5550 7000
	-1   0    0    1   
$EndComp
Text GLabel 6000 6900 2    43   Input ~ 0
USART2_TX
Text GLabel 6000 7000 2    43   Input ~ 0
USART2_RX
$Comp
L GND #PWR024
U 1 1
P 6000 7300
F 0 "#PWR024" H 6000 7050 50  0001 C CNN
F 1 "GND" H 6000 7150 50  0000 C CNN
F 2 "" H 6000 7300 50  0001 C CNN
F 3 "" H 6000 7300 50  0001 C CNN
	1    6000 7300
	1    0    0    -1  
$EndComp
Wire Wire Line
	5750 7100 6000 7100
Wire Wire Line
	6000 7100 6000 7300
Wire Wire Line
	5750 7000 6000 7000
Wire Wire Line
	6000 6900 5750 6900
$EndSCHEMATC
